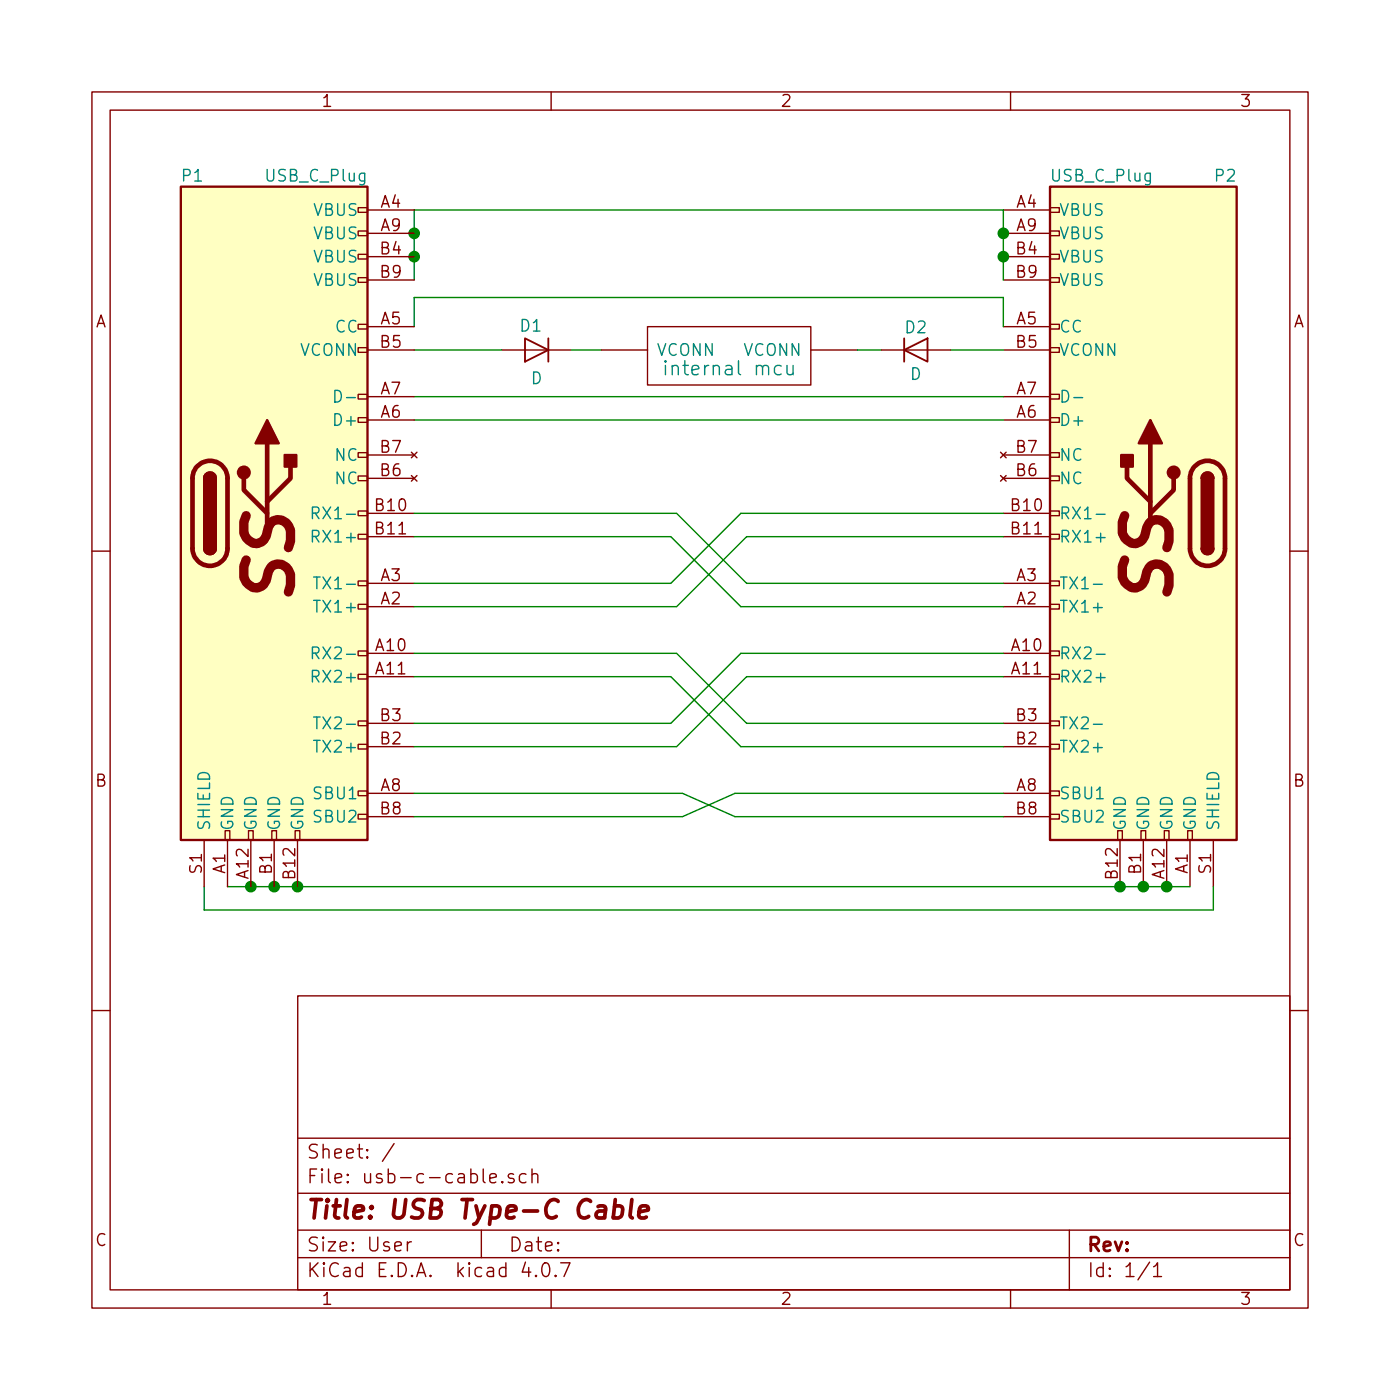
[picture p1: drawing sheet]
EESchema Schematic File Version 2
LIBS:usb-c-cable-rescue
LIBS:power
LIBS:device
LIBS:switches
LIBS:relays
LIBS:motors
LIBS:transistors
LIBS:conn
LIBS:linear
LIBS:regul
LIBS:74xx
LIBS:cmos4000
LIBS:adc-dac
LIBS:memory
LIBS:xilinx
LIBS:microcontrollers
LIBS:dsp
LIBS:microchip
LIBS:analog_switches
LIBS:motorola
LIBS:texas
LIBS:intel
LIBS:audio
LIBS:interface
LIBS:digital-audio
LIBS:philips
LIBS:display
LIBS:cypress
LIBS:siliconi
LIBS:opto
LIBS:atmel
LIBS:contrib
LIBS:valves
LIBS:example-mcu
LIBS:usb-c-cable-cache
EELAYER 25 0
EELAYER END
$Descr User 6000 6000
encoding utf-8
Sheet 1 1
Title "USB Type-C Cable"
Date ""
Rev ""
Comp ""
Comment1 ""
Comment2 ""
Comment3 ""
Comment4 ""
$EndDescr
$Comp
L USB_C_Plug-RESCUE-usb-c-cable P2
U 1 1
P 4900 2200
F 0 "P2" H 4500 3650 50  0000 L CNN
F 1 "USB_C_Plug" H 5300 3650 50  0000 R CNN
F 2 "" H 5050 2200 50  0001 C CNN
F 3 "" H 5050 2200 50  0001 C CNN
	1    4900 2200
	-1   0    0    -1  
$EndComp
Wire Wire Line
	1775 900  4300 900 
Wire Wire Line
	1775 900  1775 1000
Wire Wire Line
	1775 1000 1775 1100
Wire Wire Line
	1775 1100 1775 1200
Connection ~ 1775 1100
Connection ~ 1775 1000
Wire Wire Line
	4300 900  4300 1000
Wire Wire Line
	4300 1000 4300 1100
Wire Wire Line
	4300 1100 4300 1200
Connection ~ 4300 1000
Connection ~ 4300 1100
Wire Wire Line
	975  3800 1075 3800
Wire Wire Line
	1075 3800 1175 3800
Wire Wire Line
	1175 3800 1275 3800
Wire Wire Line
	1275 3800 4800 3800
Wire Wire Line
	4800 3800 4900 3800
Wire Wire Line
	4900 3800 5000 3800
Wire Wire Line
	5000 3800 5100 3800
Connection ~ 4900 3800
Connection ~ 5000 3800
Connection ~ 4800 3800
Connection ~ 1275 3800
Connection ~ 1175 3800
Connection ~ 1075 3800
Wire Wire Line
	1775 1800 4300 1800
Wire Wire Line
	1775 1700 4300 1700
$Comp
L D D1
U 1 1
P 2300 1500
F 0 "D1" H 2325 1400 50  0000 C CNN
F 1 "D" H 2300 1625 50  0000 C CNN
F 2 "" H 2300 1500 50  0001 C CNN
F 3 "" H 2300 1500 50  0001 C CNN
	1    2300 1500
	-1   0    0    1   
$EndComp
$Comp
L mcu U?
U 1 1
P 3125 1650
F 0 "U?" H 2825 1650 60  0001 C CNN
F 1 "internal mcu" H 3125 1725 60  0000 C CNN
F 2 "" H 3125 1650 60  0001 C CNN
F 3 "" H 3125 1650 60  0001 C CNN
	1    3125 1650
	1    0    0    -1  
$EndComp
Wire Wire Line
	1775 1400 1775 1275
Wire Wire Line
	1775 1275 4300 1275
Wire Wire Line
	4300 1275 4300 1400
$Comp
L D D2
U 1 1
P 3925 1500
F 0 "D2" H 3925 1600 50  0000 C CNN
F 1 "D" H 3925 1400 50  0000 C CNN
F 2 "" H 3925 1500 50  0001 C CNN
F 3 "" H 3925 1500 50  0001 C CNN
	1    3925 1500
	1    0    0    -1  
$EndComp
Wire Wire Line
	4300 1500 4075 1500
Wire Wire Line
	3775 1500 3675 1500
Wire Wire Line
	1775 1500 2150 1500
Wire Wire Line
	2450 1500 2575 1500
Wire Wire Line
	875  3800 875  3900
Wire Wire Line
	875  3900 5200 3900
Wire Wire Line
	5200 3900 5200 3800
$Comp
L USB_C_Plug-RESCUE-usb-c-cable P1
U 1 1
P 1175 2200
F 0 "P1" H 775 3650 50  0000 L CNN
F 1 "USB_C_Plug" H 1575 3650 50  0000 R CNN
F 2 "" H 1325 2200 50  0001 C CNN
F 3 "" H 1325 2200 50  0001 C CNN
	1    1175 2200
	1    0    0    -1  
$EndComp
Wire Wire Line
	4300 3500 3150 3500
Wire Wire Line
	4300 3400 3150 3400
Wire Wire Line
	1775 3500 2925 3500
Wire Wire Line
	1775 3400 2925 3400
Wire Wire Line
	2925 3400 3150 3500
Wire Wire Line
	2925 3500 3150 3400
Wire Wire Line
	3200 3100 4300 3100
Wire Wire Line
	4300 3200 3175 3200
Wire Wire Line
	3200 3100 2900 2800
Wire Wire Line
	2900 2800 1775 2800
Wire Wire Line
	1775 2900 2875 2900
Wire Wire Line
	2875 2900 3175 3200
Wire Wire Line
	1775 3100 2875 3100
Wire Wire Line
	2875 3100 3175 2800
Wire Wire Line
	3175 2800 4300 2800
Wire Wire Line
	1775 3200 2900 3200
Wire Wire Line
	2900 3200 3200 2900
Wire Wire Line
	3200 2900 4300 2900
Wire Wire Line
	3200 2500 4300 2500
Wire Wire Line
	4300 2600 3175 2600
Wire Wire Line
	3200 2500 2900 2200
Wire Wire Line
	2900 2200 1775 2200
Wire Wire Line
	1775 2300 2875 2300
Wire Wire Line
	2875 2300 3175 2600
Wire Wire Line
	1775 2500 2875 2500
Wire Wire Line
	2875 2500 3175 2200
Wire Wire Line
	3175 2200 4300 2200
Wire Wire Line
	1775 2600 2900 2600
Wire Wire Line
	2900 2600 3200 2300
Wire Wire Line
	3200 2300 4300 2300
$EndSCHEMATC
